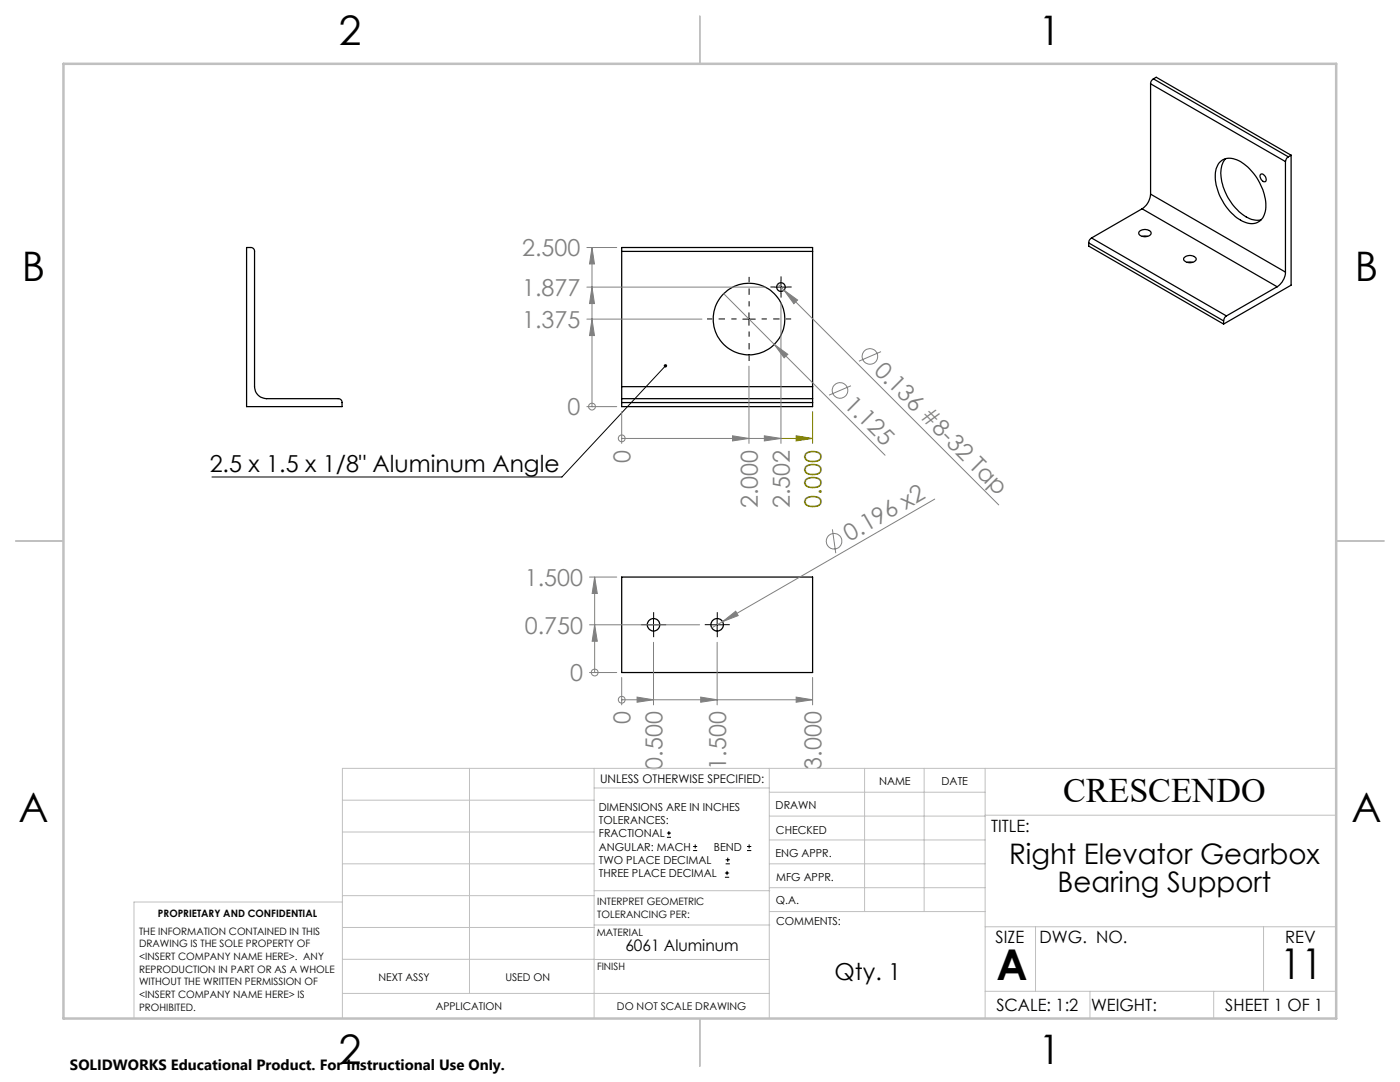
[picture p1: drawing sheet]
<svg xmlns="http://www.w3.org/2000/svg" width="279mm" height="216mm" viewBox="0 0 279 216" stroke-linecap="round" stroke-linejoin="round" font-family="sans-serif">
<g fill="none" stroke="#000" stroke-width=".25">
<path d="M229.6 16.7l26.9 15.5M229.6 16.7v22M230.2 15.7a1.11 1.11 0 0 0-.6 1M230.2 15.7l26.9 15.6M230.2 15.7l.6-.3 26.9 15.6M229.6 38.7a3.8 3.8 0 0 1-1.7 3M229.6 38.7l26.9 15.6M243.3 32.5a3 3 0 0 1 3.9-.4 10.9 10.9 0 0 1 5.4 9.7 2.94 2.94 0 0 1-4.7 2.3 11 11 0 0 1-5.3-9.7l.1-.7zM244.6 31.6a5.3 5.3 0 0 0-.6 5.2 10.5 10.5 0 0 0 5.8 7l1 .2 .9-.1M251.6 34.8a.93 .93 0 0 1 1.1 1.1 .43 .43 0 0 1-.4 .4 .43 .43 0 0 1-.5-.3 .98 .98 0 0 1-.2-1.2zM256.5 32.2v22.1M257.1 31.3l-.3 .3-.3 .6"/>
<path d="M257.7 31l-.6 .3M257.7 31v25.9l-13.5 7.8M49.2 49.4h.8a.73 .73 0 0 1 .8 .8v27a2.41 2.41 0 0 0 2.4 2.4h14.3a.73 .73 0 0 1 .8 .7v.8h-19.1zM124.1 50.2v-.8h38.1v.8M124.1 50.2v27M124.1 50.2h38.1M162.2 50.2v27M217.3 48.5l26.9 15.5M217.3 48.5v.6l26.9 15.6M217.8 47.5a1.11 1.11 0 0 0-.5 1M217.8 47.5l27 15.5M227.4 46.2a1.56 1.56 0 0 1 2.3 .3 1.42 1.42 0 0 1-2.2 .4l-.2-.3z"/>
<path d="M227.9 41.7l27 15.5M227.9 41.7l-10.1 5.8M228 47.2h1M236.3 51.4a1.59 1.59 0 0 1 2.4 .2 1.45 1.45 0 0 1-2.2 .5l-.3-.3zM236.9 52.4h1.1M254.9 57.2l-10.1 5.8M256.5 54.3a3.8 3.8 0 0 1-1.6 2.9M124.1 79.6v.7M124.1 77.2v2.4M124.1 79.6h38.1M124.1 77.2h38.1M162.2 79.6v.7"/>
<path d="M162.2 77.2v2.4M244.2 64v.7M244.8 63l-.4 .3-.2 .7M124.1 80.3h38.1M124.1 80.3v.8h38.1v-.8M124.1 115.1h38.1v19.1h-38.1z"/>
<circle cx="155.9" cy="57.3" r=".85"/>
<circle cx="149.5" cy="63.7" r="7.1"/>
<circle cx="130.4" cy="124.7" r="1.24"/>
<circle cx="143.1" cy="124.7" r="1.24"/>
</g>
<g fill="none" stroke="#808080" stroke-width=".2">
<path d="M117.1 57.3h35.7M117.1 49.4h6M118.1 57.3l.5 3.3h-.9zM118.1 49.4l.5 3.3h-.9zM118.1 49.4v31.7M144.4 58.6l10.1 10.1M155.3 56.7l1.2 1.2M156.5 57.9l2.7 2-.8 .7zM156.5 57.9l42.8 42.9M117.1 63.7h23M118.1 63.7l.5 3.3h-.9zM149.5 73.1v15.4"/>
<path d="M154.5 68.7l2.7 2-.7 .7zM154.5 68.7l22.1 22.1M155.9 60.4v28.1M169.8 77l-4.3 1.8M175.8 70.2l-4.4 1.9M117.1 81.1h6M118.1 81.1h.1M124.1 87.5h.1M124.1 82.1v6.4M124.1 87.5h31.8M146.2 87l3.3 .5-3.3 .5zM152.5 87l3.4 .5-3.4 .5z"/>
<path d="M186.5 99.6l-42.3 24.4M117.7 115.1h5.4M118.7 115.1l.5 3.3h-1zM118.7 115.1v19.1M166.1 105.6l.7 4.8M117.7 134.2h5.4M117.7 124.7h21.9M118.7 124.7l.5 3.3h-1zM118.7 134.2h.1M124.1 139.6h.1M124.1 135.2v5.5M124.1 139.6h38.1"/>
<path d="M127.1 139.1l3.3 .5-3.3 .5zM130.4 128.2v12.5M139.8 139.1l3.3 .5-3.3 .5zM143.1 128.2v12.5M144.2 124l2.6-2 .5 .8zM144.2 124l-2.1 1.3M158.9 139.1l3.3 .5-3.3 .5zM162.2 135.2v5.5"/>
<circle cx="167.7" cy="77.9" r="1.56"/>
<circle cx="173.6" cy="71.1" r="1.56"/>
<circle cx="118.1" cy="81.1" r=".68"/>
<circle cx="124.1" cy="87.5" r=".67"/>
<circle cx="166.5" cy="108" r="1.56"/>
<circle cx="118.7" cy="134.2" r=".67"/>
<circle cx="124.1" cy="139.6" r=".67"/>
</g>
<g fill="none" stroke="#000" stroke-width=".2">
<path d="M154.6 57.3h2.5M155.9 56v2.5M132.8 73l-20.7 22.2h-69.8M148.2 63.7h2.5M149.5 62.4v2.5M129.2 124.7h2.5M130.4 123.4v2.5M141.9 124.7h2.5M143.1 123.4v2.5M133.1 167.1h.8M133.1 166.2h.8M133.5 165.8v.9"/>
<path d="M138.3 169.7h.8M138.3 168.9h.8M138.7 168.5v.8M144.7 175h.8M144.7 174.2h.8M144.8 172.4h.9M144.8 171.6h.9M145.1 173.8v.8M145.2 171.1v.9M149.1 169.7h.8M149.1 168.9h.8M149.5 168.5v.8"/>
</g>
<path d="M155.9 87.5h6.3M158.9 87l3.3 .5-3.3 .5zM162.2 82.1v6.4" fill="none" stroke="#808000" stroke-width=".2"/>
<path d="M147 63.6h-5.9M149.5 61.1v-5.9M149.5 66.1v5.9M152 63.6h5.9" fill="none" stroke="#000" stroke-width=".2" stroke-dasharray="15.2 1.3 1.3 1.3" stroke-dashoffset="14.2" stroke-linecap="butt"/>
<path d="M154.6 57.3h-.8M155.9 56v-.8M155.9 58.5v.9M157.1 57.3h.9M129.2 124.6h-1.2M130.4 123.4v-1.2M130.4 125.9v1.2M131.7 124.6h1.2M141.9 124.6h-1.2M143.1 123.4v-1.2M143.1 125.9v1.2M144.4 124.6h1.2" fill="none" stroke="#000" stroke-width=".2" stroke-dasharray="15.2 1.3 1.3 1.3" stroke-linecap="butt"/>
<g fill="none" stroke="#c0c0c0" stroke-width=".2">
<path d="M68.3 159.7h50.3M93.7 153.3v44.9M118.6 153.3v49.9M118.6 157.2h34.9M153.5 153.3v49.9M153.5 158.1h43.1M172.5 153.3v28.6M184.4 153.3v28.6M196.6 153.3v49.9M266.7 153.3h-198.4v49.9M68.3 178.7h50.3M68.3 172.4h50.3"/>
<path d="M68.3 166h50.3M68.3 180h-41.6v23.2M118.6 177.7h35M153.5 167.6h43.1M153.5 162.8h43.1M153.5 172.4h43.1M153.5 177.1h43.1M196.6 162.7h70.1M68.3 198.2h85.2M68.3 191.4l85.2 .1M68.3 185.1h50.3M118.6 184.6h35"/>
<path d="M153.6 181.9h43M196.6 197.8h70.1M196.6 184.9h70.1M206.7 184.9v12.9M217.5 197.8v5.4M242.2 197.8v5.4M252.2 184.9v12.9"/>
</g>
<path d="M139.7 3.2v9.5M3.1 107.9h9.6M266.7 107.9h9.5M139.7 203.2v9.6" fill="none" stroke="#c0c0c0" stroke-width=".25"/>
<path d="M12.7 12.7h254v190.5h-254z" fill="none" stroke="#c0c0c0" stroke-width=".5"/>
<path d="M132.5 72.8l.2-.1h.3l-.2 .3 .2-.3a.35 .35 0 0 1 .1 .5 .35 .35 0 0 1-.5 .1 .35 .35 0 0 1-.1-.5z" fill="#000"/>
<g fill="#808080">
<path d="M144.2 124l2.6-2 .5 .8z"/>
<path d="M154.5 68.7l2 2.7 .7-.7zM156.5 57.9l1.9 2.7 .8-.7z"/>
</g>
<path d="M158.9 87l3.3 .5-3.3 .5z" fill="#808000"/>
<g fill="#808080">
<path d="M118.1 63.7l.5 3.3h-.9zM118.1 57.3l.5 3.3h-.9zM118.1 49.4l.5 3.3h-.9zM118.7 124.7l.5 3.3h-1zM118.7 115.1l.5 3.3h-1z"/>
<path d="M146.2 87l3.3 .5-3.3 .5zM152.5 87l3.4 .5-3.4 .5zM127.1 139.1l3.3 .5-3.3 .5zM139.8 139.1l3.3 .5-3.3 .5zM158.9 139.1l3.3 .5-3.3 .5z"/>
</g>
<g font-size="8.5">
<text x="198.9" y="195.5">A</text>
<text x="255.5" y="195.4">11</text>
</g>
<g font-size="8.1">
<text x="67.6" y="8.9">2</text>
<text x="207.3" y="8.9">1</text>
<text x="4.4" y="56.2">B</text>
<text x="270.4" y="56.2">B</text>
<text x="3.7" y="164.1">A</text>
<text x="269.7" y="164.1">A</text>
<text x="67.6" y="212.4">2</text>
<text x="207.3" y="212.4">1</text>
</g>
<text font-size="6.9" x="212.2" y="160.1">CRESCENDO</text>
<g font-size="5.6">
<text x="201.4" y="172.3">Right Elevator Gearbox</text>
<text x="211.1" y="178">Bearing Support</text>
</g>
<g font-size="4.7" fill="#808080">
<text x="104.2" y="51.1">2.500</text>
<text x="104.2" y="59">1.877</text>
<text x="104.2" y="65.4">1.375</text>
<text x="174.2" y="74.1" transform="rotate(45 174.2 74.1)">0.136 #8-32 Tap</text>
<text x="113.3" y="82.9">0</text>
<text x="168.3" y="80.9" transform="rotate(45 168.3 80.9)">1.125</text>
<text x="125.9" y="92.3" transform="rotate(-90 125.9 92.3)">0</text>
<text x="151.3" y="101.4" transform="rotate(-90 151.3 101.4)">2.000</text>
<text x="157.6" y="101.4" transform="rotate(-90 157.6 101.4)">2.502</text>
<text x="169.6" y="108.2" transform="rotate(-30 169.6 108.2)">0.196 x2</text>
<text x="104.8" y="116.9">1.500</text>
<text x="104.8" y="126.4">0.750</text>
<text x="113.8" y="135.9">0</text>
<text x="125.9" y="144.5" transform="rotate(-90 125.9 144.5)">0</text>
<text x="132.2" y="153.6" transform="rotate(-90 132.2 153.6)">0.500</text>
<text x="144.9" y="153.6" transform="rotate(-90 144.9 153.6)">1.500</text>
<text x="164" y="153.6" transform="rotate(-90 164 153.6)">3.000</text>
</g>
<g font-size="4.7">
<text x="41.9" y="94.2">2.5 x 1.5 x 1/8&quot; Aluminum Angle</text>
<text x="166.6" y="195.6">Qty. 1</text>
</g>
<text font-size="4.7" fill="#808000" x="164" y="101.4" transform="rotate(-90 164 101.4)">0.000</text>
<g font-size="3.4">
<text x="197.8" y="166">TITLE:</text>
<text x="198.7" y="188.1">SIZE</text>
<text x="207.5" y="188.1">DWG. NO.</text>
<text x="256.5" y="188.2">REV</text>
<text x="198.8" y="201.7">SCALE: 1:2</text>
<text x="217.7" y="201.8">WEIGHT:</text>
<text x="244.5" y="201.7">SHEET 1 OF 1</text>
</g>
<text font-size="3.2" x="124.8" y="189.8">6061 Aluminum</text>
<text font-size="3" x="14" y="213.5">SOLIDWORKS Educational Product. For Instructional Use Only.</text>
<text font-size="2.4" x="119.8" y="156.2">UNLESS OTHERWISE SPECIFIED:</text>
<g font-size="2.2">
<text x="119.5" y="161.8">DIMENSIONS ARE IN INCHES</text>
<text x="154.8" y="161.4">DRAWN</text>
<text x="175.4" y="156.6">NAME</text>
<text x="187.9" y="156.7">DATE</text>
<text x="119.5" y="164.4">TOLERANCES:</text>
<text x="119.5" y="167.1">FRACTIONAL</text>
<text x="154.9" y="166.3">CHECKED</text>
<text x="119.5" y="169.7">ANGULAR: MACH</text>
<text x="119.5" y="172.4">TWO PLACE DECIMAL</text>
<text x="142.5" y="169.7">BEND</text>
<text x="154.8" y="171">ENG APPR.</text>
<text x="119.5" y="175">THREE PLACE DECIMAL</text>
<text x="154.9" y="175.7">MFG APPR.</text>
<text x="154.9" y="180.4">Q.A.</text>
<text x="154.9" y="184.6">COMMENTS:</text>
</g>
<g font-size="2.1">
<text x="75.5" y="195.7">NEXT ASSY</text>
<text x="100.9" y="195.7">USED ON</text>
<text x="86.9" y="201.5">APPLICATION</text>
<text x="123.1" y="201.6">DO NOT SCALE DRAWING</text>
</g>
<g font-size="2">
<text x="31.5" y="182.9">PROPRIETARY AND CONFIDENTIAL</text>
<text x="119.2" y="180.6">INTERPRET GEOMETRIC</text>
<text x="119.2" y="183.1">TOLERANCING PER:</text>
<text x="27.8" y="186.5">THE INFORMATION CONTAINED IN THIS</text>
<text x="27.8" y="189">DRAWING IS THE SOLE PROPERTY OF</text>
<text x="27.8" y="191.6">&lt;INSERT COMPANY NAME HERE&gt;. ANY</text>
<text x="119.1" y="186.7">MATERIAL</text>
<text x="27.8" y="194.1">REPRODUCTION IN PART OR AS A WHOLE</text>
<text x="27.8" y="196.6">WITHOUT THE WRITTEN PERMISSION OF</text>
<text x="119.1" y="193.5">FINISH</text>
<text x="27.8" y="199.1">&lt;INSERT COMPANY NAME HERE&gt; IS</text>
<text x="27.8" y="201.7">PROHIBITED.</text>
</g>
</svg>
